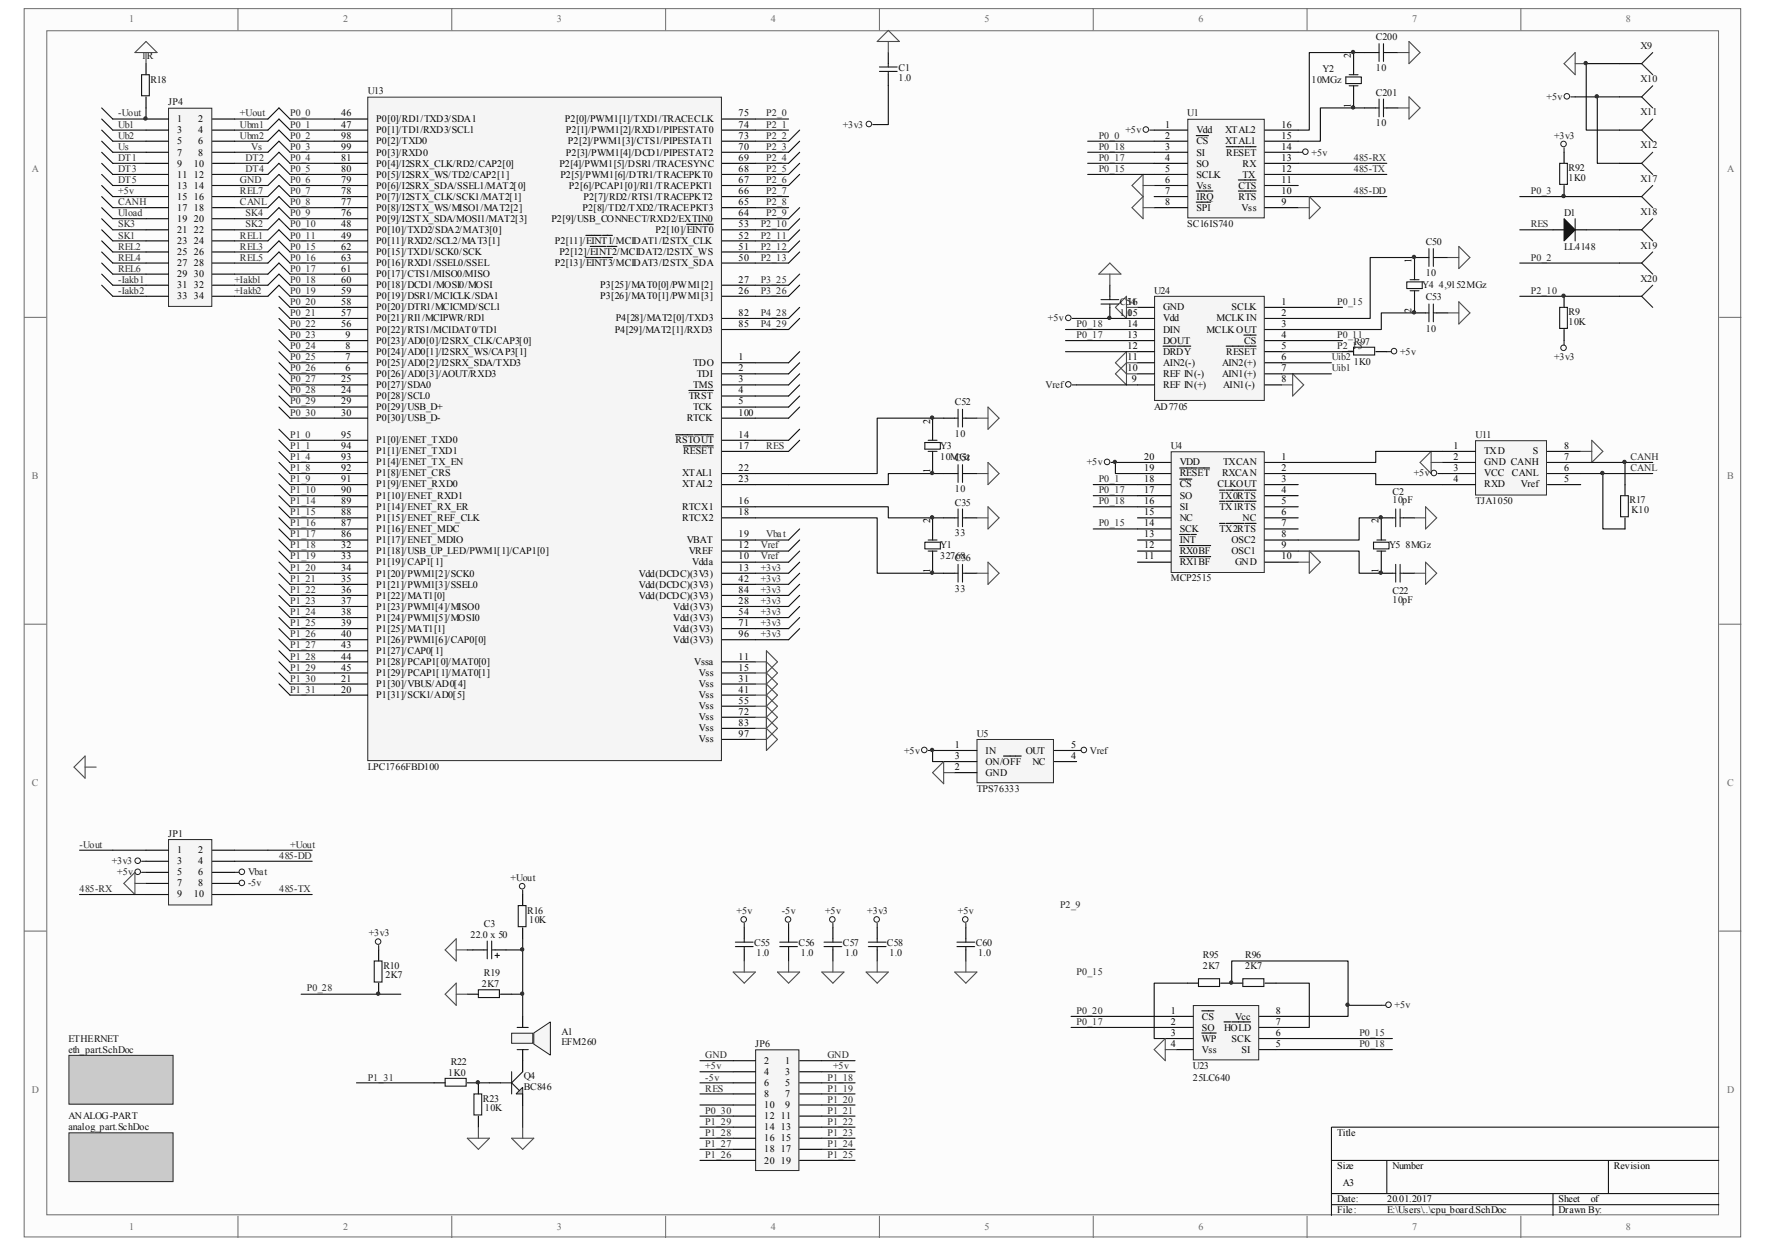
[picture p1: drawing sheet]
# Altium schematic sheet cpu_board.SchDoc
size A3

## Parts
A1  EFM260  [Pjezo15]
C1  1.0  [_1206]
C2  value 10pF  [_1206]  (hidden comment: Cap Semi)
C3  22.0 x 50  [el3]
C22  value 10pF  [_1206]  (hidden comment: Cap Semi)
C35  33  [_1206]
C36  33  [_1206]
C50  10  [_1206]
C51  10  [_1206]
C52  10  [_1206]
C53  10  [_1206]
C54  1.0  [_1206]
C55  1.0  [_1206]
C56  1.0  [_1206]
C57  1.0  [_1206]
C58  1.0  [_1206]
C60  1.0  [_1206]
C200  10  [_1206]
C201  10  [_1206]
D1  LL4148  [_1206d]
JP1  PBD-10  [HDR2X5]  (value not drawn)
JP4  IDC34  [IDC34M]  (value not drawn)
JP6  PBD-20  [HDR2X10]  (value not drawn)
Q4  BC846  [SO-G3]
R9  10K  [_1206]
R10  2K7  [_1206]
R16  10K  [_1206]
R17  K10  [_1206]
R18  1R  [_1206]
R19  2K7  [_1206]
R22  1K0  [_1206]
R23  10K  [_1206]
R92  1K0  [_1206]
R95  2K7  [_1206]
R96  2K7  [_1206]
R97  1K0  [_1206]
U1  SC16IS740  [SO-G16]
U4  MCP2515  [TSSO6X6-G20/D6.6]
U5  TPS76333  [SO-G5/P.95]
U11  TJA1050  [SO-G8/D5]
U13  LPC1766FBD100  [LPC2368]
U23  25LC640  [SO-G8/D5]
U24  AD7705  [SO-G16/D10.4]
X9  (no value)  [PIN1]
X10  (no value)  [PIN1]
X11  (no value)  [PIN1]
X12  (no value)  [PIN1]
X17  (no value)  [PIN1]
X18  (no value)  [PIN1]
X19  (no value)  [PIN1]
X20  (no value)  [PIN1]
Y1  32768  [QWARZ2]
Y2  10MGz  [QWARZ1]
Y3  10MGz  [QWARZ1]
Y4  4,9152MGz  [QWARZ1]
Y5  8MGz  [QWARZ1]

## Sub-sheets
ANALOG-PART = analog_part.SchDoc: no entries
ETHERNET = eth_part.SchDoc: no entries

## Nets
+3v3: C1.1 C58.2 JP1.3 R9.1 R10.2 R92.2 U13.13(Vdd(DCDC)(3V3)) U13.28(Vdd(3V3)) U13.42(Vdd(DCDC)(3V3)) U13.54(Vdd(3V3)) U13.71(Vdd(3V3)) U13.84(Vdd(DCDC)(3V3)) U13.96(Vdd(3V3))
+5v: C54.2 C55.2 C57.2 C60.2 JP1.5 JP4.15 JP6.3 JP6.4 R95.2 R96.1 R97.2 U1.1(Vdd) U1.14(~{RESET}) U4.19(~{RESET}) U4.20(VDD) U5.1(IN) U5.3(ON/~{OFF}) U11.3(VCC) U23.8(Vcc) U24.15(Vdd) X10.1 X12.1
+Uout: JP1.2 JP4.2 R16.2
-5v: C56.2 JP1.8 JP6.6
GND: C1.2 C2.1 C3.2 C22.1 C35.1 C36.1 C50.1 C51.1 C52.1 C53.1 C54.1 C55.1 C56.1 C57.1 C58.1 C60.1 C200.1 C201.1 JP1.7 JP4.14 JP6.1 JP6.2 Q4.2(E) R18.2 R19.1 R23.1 U1.6(Vss) U1.8(~{SPI}) U1.9(Vss) U4.10(GND) U5.2(GND) U11.2(GND) U11.8(S) U13.11(Vssa) U13.15(Vss) U13.31(Vss) U13.41(Vss) U13.55(Vss) U13.72(Vss) U13.83(Vss) U13.97(Vss) U23.4(Vss) U24.8(AIN1(-)) U24.10(REF_IN(-)) U24.11(AIN2(-)) U24.16(GND) X9.1 X11.1
Vbat: JP1.6 U13.19(VBAT)
Vref: U5.5(OUT) U13.10(Vdda) U13.12(VREF) U24.9(REF_IN(+))
485-DD: JP1.4 U1.10(~{RTS})
485-RX: JP1.9 U1.13(RX)
485-TX: JP1.10 U1.12(TX)
+Iakb1: JP4.32
+Iakb2: JP4.34
-Iakb1: JP4.31
-Iakb2: JP4.33
-Uout: JP1.1 JP4.1 R18.1
CANH: JP4.17 R17.2 U11.7(CANH)
CANL: JP4.18 R17.1 U11.6(CANL)
DT1: JP4.9
DT2: JP4.10
DT3: JP4.11
DT4: JP4.12
DT5: JP4.13
P0_0: U1.2(~{CS}) U13.46(P0[0]/RD1/TXD3/SDA1)
P0_1: U4.18(~{CS}) U13.47(P0[1]/TD1/RXD3/SCL1)
P0_2: U13.98(P0[2]/TXD0) X19.1
P0_3: R92.1 U13.99(P0[3]/RXD0) X17.1
P0_4: U13.81(P0[4]/I2SRX_CLK/RD2/CAP2[0])
P0_5: U13.80(P0[5]/I2SRX_WS/TD2/CAP2[1])
P0_6: U13.79(P0[6]/I2SRX_SDA/SSEL1/MAT2[0])
P0_7: U13.78(P0[7]/I2STX_CLK/SCK1/MAT2[1])
P0_8: U13.77(P0[8]/I2STX_WS/MISO1/MAT2[2])
P0_9: U13.76(P0[9]/I2STX_SDA/MOSI1/MAT2[3])
P0_10: U13.48(P0[10]/TXD2/SDA2/MAT3[0])
P0_11: U13.49(P0[11]/RXD2/SCL2/MAT3[1]) U24.4(~{CS})
P0_15: U1.5(SCLK) U4.14(SCK) U13.62(P0[15]/TXD1/SCK0/SCK) U23.6(SCK) U24.1(SCLK)
P0_16: U13.63(P0[16]/RXD1/SSEL0/SSEL)
P0_17: U1.4(SO) U4.17(SO) U13.61(P0[17]/CTS1/MISO0/MISO) U23.2(SO) U24.13(DOUT)
P0_18: U1.3(SI) U4.16(SI) U13.60(P0[18]/DCD1/MOSI0/MOSI) U23.5(SI) U24.14(DIN)
P0_19: U13.59(P0[19]/DSR1/MCICLK/SDA1)
P0_20: U13.58(P0[20]/DTR1/MCICMD/SCL1) U23.1(~{CS})
P0_21: U13.57(P0[21]/RI1/MCIPWR/RD1)
P0_22: U13.56(P0[22]/RTS1/MCIDAT0/TD1)
P0_23: U13.9(P0[23]/AD0[0]/I2SRX_CLK/CAP3[0])
P0_24: U13.8(P0[24]/AD0[1]/I2SRX_WS/CAP3[1])
P0_25: U13.7(P0[25]/AD0[2]/I2SRX_SDA/TXD3)
P0_26: U13.6(P0[26]/AD0[3]/AOUT/RXD3)
P0_27: U13.25(P0[27]/SDA0)
P0_28: R10.1 U13.24(P0[28]/SCL0)
P0_29: U13.29(P0[29]/USB_D+)
P0_30: JP6.12 U13.30(P0[30]/USB_D-)
P1_0: U13.95(P1[0]/ENET_TXD0)
P1_1: U13.94(P1[1]/ENET_TXD1)
P1_4: U13.93(P1[4]/ENET_TX_EN)
P1_8: U13.92(P1[8]/ENET_CRS)
P1_9: U13.91(P1[9]/ENET_RXD0)
P1_10: U13.90(P1[10]/ENET_RXD1)
P1_14: U13.89(P1[14]/ENET_RX_ER)
P1_15: U13.88(P1[15]/ENET_REF_CLK)
P1_16: U13.87(P1[16]/ENET_MDC)
P1_17: U13.86(P1[17]/ENET_MDIO)
P1_18: JP6.5 U13.32(P1[18]/USB_UP_LED/PWM1[1]/CAP1[0])
P1_19: JP6.7 U13.33(P1[19]/CAP1[1])
P1_20: JP6.9 U13.34(P1[20]/PWM1[2]/SCK0)
P1_21: JP6.11 U13.35(P1[21]/PWM1[3]/SSEL0)
P1_22: JP6.13 U13.36(P1[22]/MAT1[0])
P1_23: JP6.15 U13.37(P1[23]/PWM1[4]/MISO0)
P1_24: JP6.17 U13.38(P1[24]/PWM1[5]/MOSI0)
P1_25: JP6.19 U13.39(P1[25]/MAT1[1])
P1_26: JP6.20 U13.40(P1[26]/PWM1[6]/CAP0[0])
P1_27: JP6.18 U13.43(P1[27]/CAP0[1])
P1_28: JP6.16 U13.44(P1[28]/PCAP1[0]/MAT0[0])
P1_29: JP6.14 U13.45(P1[29]/PCAP1[1]/MAT0[1])
P1_30: U13.21(P1[30]/VBUS/AD0[4])
P1_31: R22.1 U13.20(P1[31]/SCK1/AD0[5])
P2_0: U13.75(P2[0]/PWM1[1]/TXD1/TRACECLK)
P2_1: U13.74(P2[1]/PWM1[2]/RXD1/PIPESTAT0)
P2_2: U13.73(P2[2]/PWM1[3]/CTS1/PIPESTAT1)
P2_3: U13.70(P2[3]/PWM1[4]/DCD1/PIPESTAT2)
P2_4: U13.69(P2[4]/PWM1[5]/DSR1/TRACESYNC)
P2_5: U13.68(P2[5]/PWM1[6]/DTR1/TRACEPKT0)
P2_6: U13.67(P2[6]/PCAP1[0]/RI1/TRACEPKT1)
P2_7: U13.66(P2[7]/RD2/RTS1/TRACEPKT2)
P2_8: U13.65(P2[8]/TD2/TXD2/TRACEPKT3)
P2_9: U13.64(P2[9]/USB_CONNECT/RXD2/EXTIN0)
P2_10: R9.2 U13.53(P2[10]/~{EINT0}) X20.1
P2_11: U13.52(P2[11]/~{EINT1}/MCIDAT1/I2STX_CLK)
P2_12: U13.51(P2[12]/~{EINT2}/MCIDAT2/I2STX_WS)
P2_13: R97.1 U13.50(P2[13]/~{EINT3}/MCIDAT3/I2STX_SDA) U24.5(~{RESET})
P3_25: U13.27(P3[25]/MAT0[0]/PWM1[2])
P3_26: U13.26(P3[26]/MAT0[1]/PWM1[3])
P4_28: U13.82(P4[28]/MAT2[0]/TXD3)
P4_29: U13.85(P4[29]/MAT2[1]/RXD3)
REL1: JP4.24
REL2: JP4.25
REL3: JP4.26
REL4: JP4.27
REL5: JP4.28
REL6: JP4.29
REL7: JP4.16
RES: D1.1(A) JP6.8 U13.17(~{RESET})
SK1: JP4.23
SK2: JP4.22
SK3: JP4.21
SK4: JP4.20
Ub1: JP4.3
Ub2: JP4.5
Ubm1: JP4.4
Ubm2: JP4.6
Uib1: U24.7(AIN1(+))
Uib2: U24.6(AIN2(+))
Uload: JP4.19
Us: JP4.7
Vs: JP4.8
NetA1_1: A1.1 Q4.3(C)
NetA1_2: A1.2 C3.1 R16.1 R19.2
NetC2_2: C2.2 U4.8(OSC2) Y5.2(OSC2)
NetC22_2: C22.2 U4.9(OSC1) Y5.1(OSC1)
NetC35_2: C35.2 U13.16(RTCX1) Y1.2(OSC2)
NetC36_2: C36.2 U13.18(RTCX2) Y1.1(OSC1)
NetC50_2: C50.2 U24.2(MCLK_IN) Y4.1(OSC1)
NetC51_2: C51.2 U13.23(XTAL2) Y3.1(OSC1)
NetC52_2: C52.2 U13.22(XTAL1) Y3.2(OSC2)
NetC53_2: C53.2 U24.3(MCLK_OUT) Y4.2(OSC2)
NetC200_2: C200.2 U1.16(XTAL2) Y2.2(OSC2)
NetC201_2: C201.2 U1.15(XTAL1) Y2.1(OSC1)
NetD1_2: D1.2(K) X18.1
NetQ4_1: Q4.1(B) R22.2 R23.2
NetR95_1: R95.1 U23.3(~{WP})
NetR96_2: R96.2 U23.7(~{HOLD})
NetU4_1: U4.1(TXCAN) U11.1(TXD)
NetU4_2: U4.2(RXCAN) U11.4(RXD)

Not connected (* = marked no-connect by the designer): JP4 30; JP6 10; U1 7(~{IRQ}) 11(~{CTS}); U4 3(CLKOUT) 4(~{TX0RTS}) 5(~{TX1RTS}) 6(NC) 7(~{TX2RTS}) 11(~{RX1BF}) 12(~{RX0BF}) 13(~{INT}) 15(NC); U5 4(NC); U11 5(Vref); U13 1(TDO) 2(TDI) 3(TMS) 4(~{TRST}) 5(TCK) 14(~{RSTOUT}) 100(RTCK); U24 12(~{DRDY})

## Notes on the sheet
- Labels drawn without touching a wire or pin: GND, P0_15, P2_9
